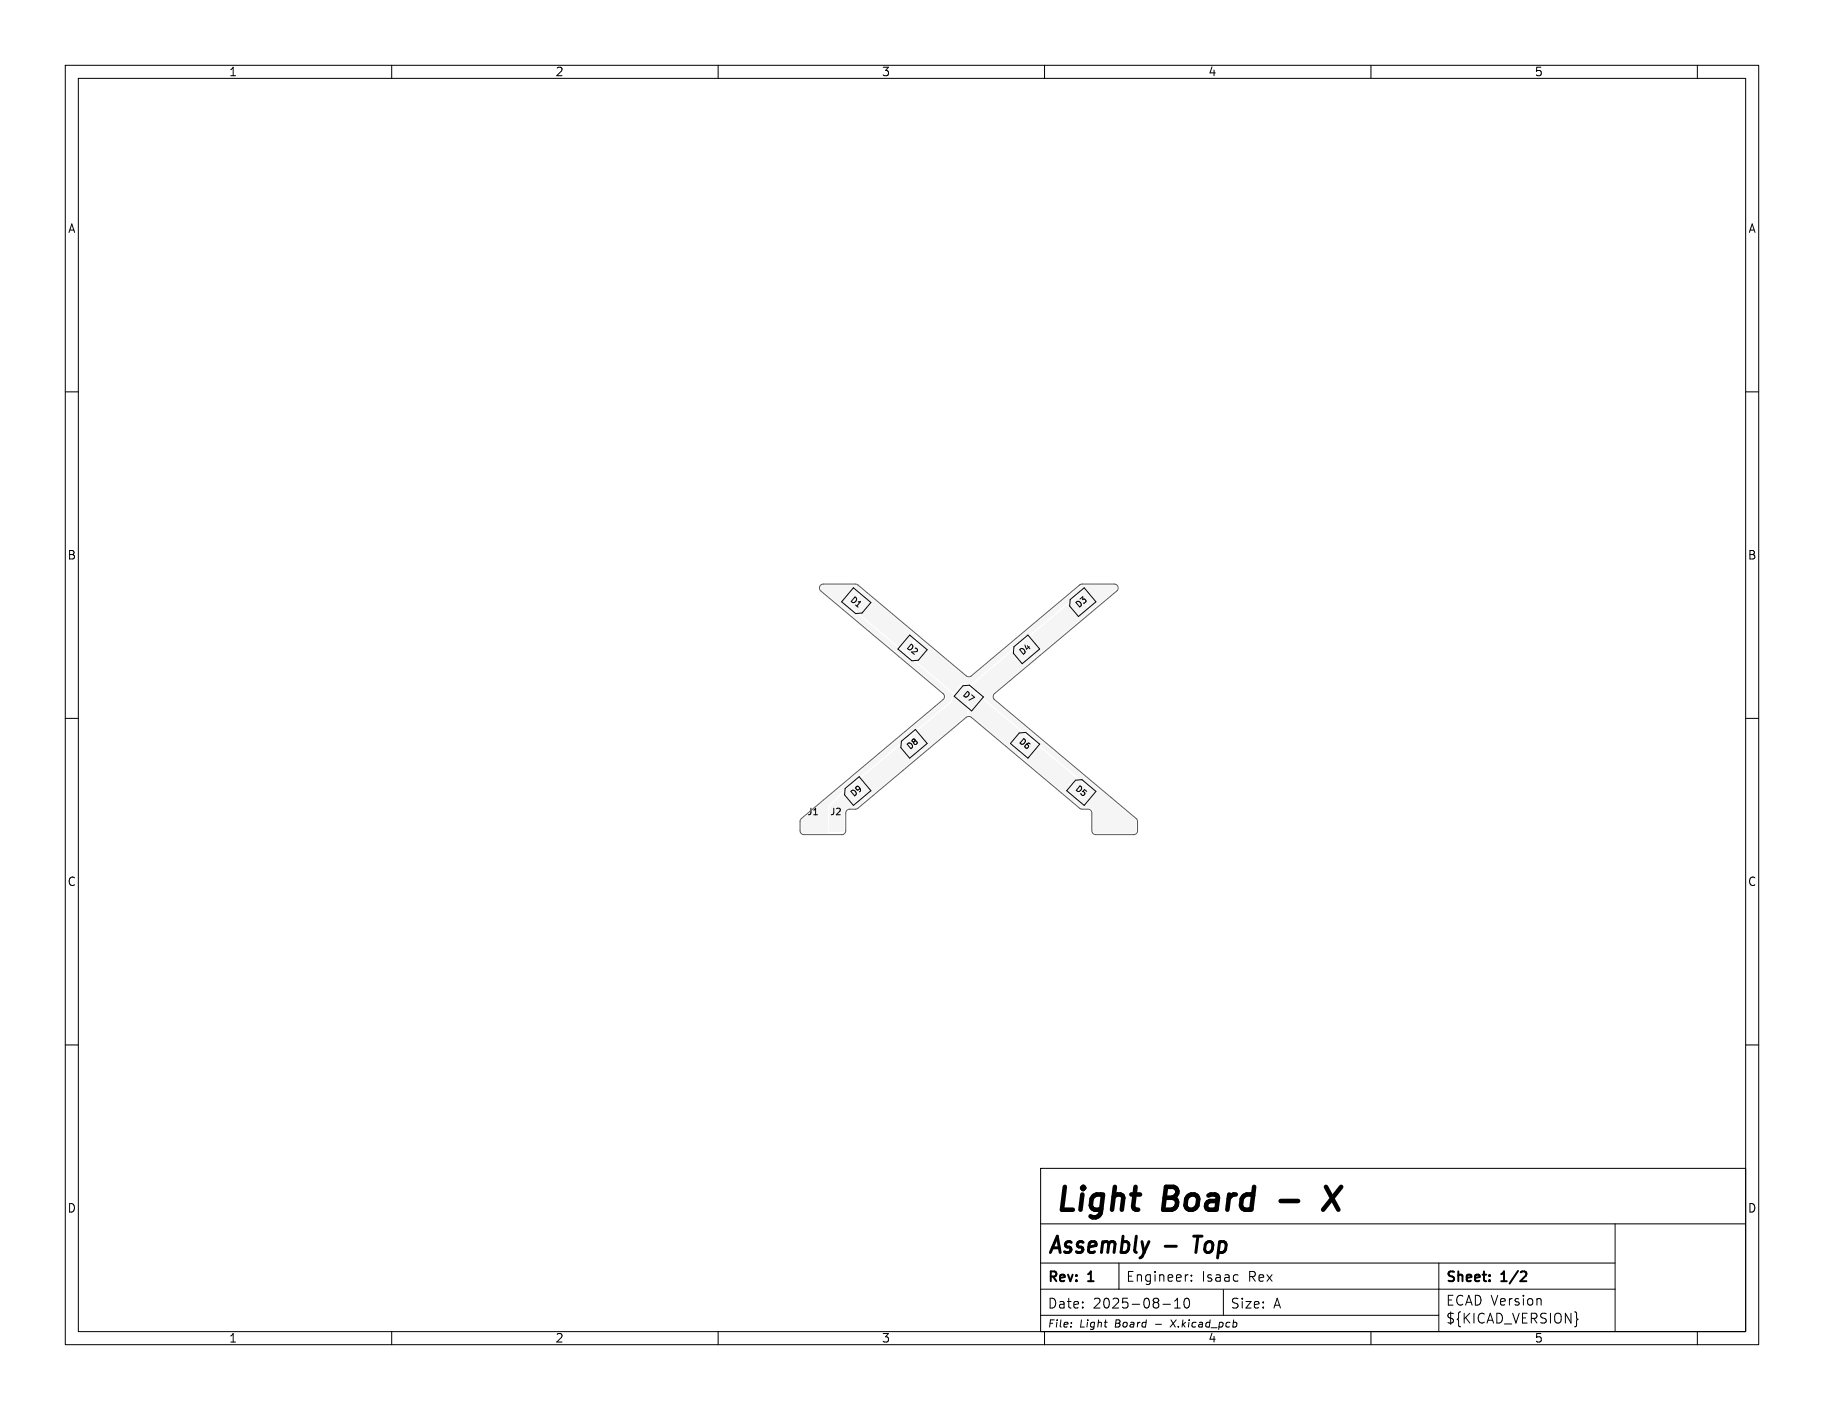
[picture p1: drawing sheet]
<svg xmlns="http://www.w3.org/2000/svg" width="279mm" height="216mm" viewBox="0 0 279 216" stroke-linecap="round" stroke-linejoin="round" font-family="sans-serif">
<g fill="#f5f5f5" stroke="#f5f5f5" stroke-width=".15">
<path d="M129.3 121.5l1.5-1.1 .2 .1 .8 1.1-.1 .2-1.4 1.2-1-1.1-.1-.2z"/>
<path d="M131.4 119.8l.5-.5h.2l1 1.1v.2l-.6 .6h-.2l-1-1.2z"/>
<path d="M127 125.3h2v2h-2z"/>
<path d="M164.6 119.4l.1-.1 .2 .1 1.4 1.1-.1 .3-.9 1h-.3l-1.3-1.1v-.3z"/>
<path d="M166.8 121.1h.2l.6 .5v.2l-.9 1.1-.2 .1-.7-.5v-.2z"/>
<path d="M140 98.8l.2-.1 .2 .1 1.3 1.1v.3l-.9 1h-.3l-1.4-1.1 .1-.3z"/>
<path d="M138.8 97.6h.2l.6 .5v.2l-.9 1.2h-.2l-.7-.5v-.2z"/>
<path d="M147.3 104.9l.2-.1 .2 .1 1.3 1.1v.3l-.9 1.1-.3-.1-1.3-1.1v-.3z"/>
<path d="M149.5 106.6h.3l.5 .5 .1 .2-1 1.2h-.2l-.6-.5-.1-.2z"/>
<path d="M155.2 99.8l1.4-1.1 .2 .1 .9 1.2-1.4 1.2-.2 .1-1-1.1v-.2z"/>
<path d="M157.2 98.1l.6-.5h.2l1 1.1v.2l-.6 .6h-.2l-1-1.2z"/>
<path d="M163.8 92.6l1.4-1.1 .2 .1 .9 1.1-.1 .2-1.5 1.1-1-1v-.2z"/>
<path d="M165.8 90.9l.6-.5 .2-.1 1 1.2v.2l-.6 .5-.2 .1-1-1.2z"/>
<path d="M131.4 91.6l.2-.1h.2l1.3 1.2v.3l-.9 1h-.3l-1.4-1.2 .1-.3z"/>
<path d="M130.1 90.4h.3l.6 .5v.1l-1 1.2-.1 .1-.7-.6v-.1z"/>
<path d="M123.5 125.3h2v2h-2z"/>
<path d="M155.9 112.2l.2-.1h.2l1.4 1.2-.1 .3-.9 1h-.3l-1.3-1.2v-.3z"/>
<path d="M158.1 113.9h.3l.6 .5v.1l-1 1.2-.1 .1-.7-.6v-.1z"/>
<path d="M137.9 114.3l1.5-1.1 .2 .1 .8 1.1-.1 .2-1.4 1.1-1-1-.1-.2z"/>
<path d="M140 112.6l.6-.5 .1-.1 1 1.2 .1 .2-.7 .5-.1 .1-1-1.2z"/>
</g>
<g fill="#f5f5f5">
<path d="M125.8 89.7l.3-.1h4.9l.3 .1 .7 .7-1.8 2.2v.4l8.1 6.8a.41 .41 0 0 1 .5 .5l7.2 6-.5 1.1-14.9 12.6-.5 .2-3.2 3.2-.1 .2 .1 4-4-.1-.1-.3v-1.4l.1-.3 21.7-18.2 .3-.6-.1-.3-.2-.4-18.7-15.7-.2-.3z"/>
<path d="M139.5 112.7l6.2-5.1a6.8 6.8 0 0 1 1.9-2.9l1.6 1.3-1 1.3-.1 2.2-6.7 5.6-1.9-2.2z"/>
<path d="M140.8 97.9l.2-.1 6.9 5.8 .3 .2h.4l17-14.1 5.1-.1a.4 .4 0 0 1 .4 .3 .4 .4 0 0 1-.2 .4l-3.6 3.1-1.9-2.2-.3-.1-.2 .1-16.4 13.8h-.2l-.5-.5-.3 .1-.3 .2-1 1.3-7.2-6z"/>
<path d="M127.1 123.5l3.2-3.2h.3l1.8 1.7v.6l-1.2 1.1h-1a.8 .8 0 0 0-.9 .7v3h-2.2l-.1-.2z"/>
<path d="M132.2 90.6h.1l8.1 6.7v.2l-1.8 2.1-.2 .1-8-6.8v-.1z"/>
<path d="M156.8 98.3l8.2-7h.2l1.8 2.2v.1l-8.3 7h-.1l-1.8-2.2z"/>
<path d="M130.9 120l8.3-7h.2l1.8 2.2-.1 .1-8.3 7h-.2l-.1-.5-1.6-1.6z"/>
<path d="M158 113.5h.1l8.3 6.9v.2l-1.8 2.1h-.1l-8.3-6.9v-.2z"/>
<path d="M148.7 105.1l7.7-6.5h.2l1.8 2.2-6.2 5.3-.3 .5 .2 .5 21.8 18.4 .1 .3v1.4a.41 .41 0 0 1-.4 .4h-5.9l-.2-.4v-2.8a.8 .8 0 0 0-.9-.7h-1l-.8-.7 1.8-2.3v-.3l-.1-.2-17.1-14.2-.7-.7z"/>
<path d="M149.3 106.2h.2l8.3 7v.1l-1.8 2.2h-.2l-6.9-5.8-.5-.3v-2z"/>
</g>
<g fill="none" stroke="#000" stroke-width=".15">
<path d="M10 10h259.4v195.9h-259.4zM12 12h255.4v191.9h-255.4zM60 10v2M110 10v2M160 10v2M210 10v2M260 10v2M10 60h2M267.4 60h2M130.7 90l2.7 2.3-1.3 1.6-1 .1-2.2-1.8zM139.3 97.2l2.7 2.3-1.3 1.6-1 .1-2.2-1.8zM155.3 99l2.2-1.8 1.8 2.2-2.7 2.2-1.4-1.6z"/>
<path d="M163.9 91.8l2.2-1.8 1.8 2.2-2.7 2.2-1.4-1.6zM10 110h2M138.1 113.5l2.1-1.8 1.8 2.1-2.7 2.3-1.3-1.6zM147.5 105l1-.1 2.1 1.8-1.8 2.2-2.6-2.3zM156.1 112.2l1-.1 2.2 1.8-1.8 2.2-2.7-2.3zM164.7 119.5l1-.1 2.2 1.8-1.8 2.1-2.7-2.2zM267.4 110h2M129.5 120.7l2.1-1.8 1.8 2.2-2.7 2.2-1.3-1.6zM10 160h2M159.4 178.9h108v25h-108zM267.4 160h2M159.4 197.4h88"/>
<path d="M159.4 193.4h88M159.4 187.4h108M171.4 193.4v4M178.1 199.7h1.2M179.9 199.2l.5-.4v1.5M181.5 198.9l.4-.1a.94 .94 0 0 1 0 1.5h-.2a.91 .91 0 0 1-.2-1.4zM181.9 195.2h.1M182.5 196v.2M182.5 195.3v.1M187.4 197.5v3.9M220.4 193.4v10.5M236 198.9l.1 .9"/>
<path d="M247.4 187.4v16.5M60 203.9v2M110 203.9v2M159.4 201.4h61M160 203.9v2M164.1 202.5v.1M179.9 200.3h.9M180.2 202.1l-1 1.1M210 203.9v2M241.5 201.8l.2 .2-.2 .2M260 203.9v2"/>
</g>
<path d="M233.5 194.7h.2a.41 .41 0 0 1 0 .6l-.8 .9h.9" fill="none" stroke="#000" stroke-width=".3"/>
<path d="M178.5 190.8h1.7M182.9 189.3h1.2" fill="none" stroke="#000" stroke-width=".45"/>
<path d="M196.2 183.9h2.6M203.1 181.7l1.9 3.5M205.4 181.7l-2.7 3.5" fill="none" stroke="#000" stroke-width=".7"/>
<path d="M125.7 89.6l.4-.2 5.2 .1 16.7 14 .4 .1 .4-.1 16.6-14 .4-.1h4.9a.6 .6 0 0 1 .6 .5 .6 .6 0 0 1-.2 .6l-18.8 15.7-.2 .5 .2 .4 21.8 18.3 .1 .3 .1 1.5a.6 .6 0 0 1-.6 .6h-5.9a.6 .6 0 0 1-.6-.6v-2.8a.6 .6 0 0 0-.6-.5h-.9l-.3-.1-16.6-14-.4-.1-.4 .1-16.6 14-.3 .1h-.9a.6 .6 0 0 0-.6 .6l-.1 2.8a.6 .6 0 0 1-.5 .5h-5.9a.6 .6 0 0 1-.6-.6l.1-1.5 .1-.3 21.8-18.3 .2-.4-.2-.5-18.8-15.7a.6 .6 0 0 1 0-.9z" fill="none" stroke="#575757" stroke-width=".15"/>
<g font-size="4.9">
<text x="161.4" y="186.4">Light</text>
<text x="178.3" y="186.4">Board</text>
</g>
<g font-size="3.5">
<text x="160.4" y="192.6">Assembly</text>
<text x="183.8" y="192.6">Top</text>
</g>
<g font-size="2.1">
<text x="160.4" y="196.7">Rev:</text>
<text x="166.8" y="196.7">1</text>
<text x="172.4" y="196.5">Engineer:</text>
<text x="184.1" y="196.5">Isaac</text>
<text x="191.3" y="196.5">Rex</text>
<text x="221.4" y="196.7">Sheet:</text>
<text x="230.1" y="196.7">1/2</text>
<text x="160.4" y="200.6">Date:</text>
<text x="167.4" y="200.6">2025-08-10</text>
<text x="188.4" y="200.6">Size:</text>
<text x="195" y="200.6">A</text>
<text x="221.4" y="200.1">ECAD Version</text>
<text x="221.4" y="202.9">${KICAD_VERSION}</text>
</g>
<g font-size="1.8">
<text x="35" y="11.9">1</text>
<text x="85" y="11.9">2</text>
<text x="135" y="11.9">3</text>
<text x="185" y="11.9">4</text>
<text x="235" y="11.9">5</text>
<text x="10.3" y="35.9">A</text>
<text x="267.7" y="35.9">A</text>
<text x="10.3" y="85.9">B</text>
<text x="267.7" y="85.9">B</text>
<text x="10.3" y="135.9">C</text>
<text x="267.7" y="135.9">C</text>
<text x="10.3" y="185.9">D</text>
<text x="267.7" y="185.9">D</text>
<text x="35" y="205.8">1</text>
<text x="85" y="205.8">2</text>
<text x="135" y="205.8">3</text>
<text x="185" y="205.8">4</text>
<text x="235" y="205.8">5</text>
</g>
<g font-size="1.5">
<text x="160.4" y="203.5">File:</text>
<text x="165.4" y="203.5">Light</text>
<text x="170.9" y="203.5">Board</text>
<text x="177.2" y="203.5">-</text>
<text x="179.8" y="203.5">X.kicad_pcb</text>
</g>
<g font-size="1.4">
<text x="123.6" y="125">J1</text>
<text x="127.1" y="125">J2</text>
</g>
<g font-size="1.3">
<text x="130" y="92.1" transform="rotate(40 130 92.1)">D1</text>
<text x="165.3" y="93.3" transform="rotate(-40 165.3 93.3)">D3</text>
<text x="138.6" y="99.3" transform="rotate(40 138.6 99.3)">D2</text>
<text x="156.7" y="100.6" transform="rotate(-40 156.7 100.6)">D4</text>
<text x="147.2" y="106.5" transform="rotate(40 147.2 106.5)">D7</text>
<text x="155.8" y="113.8" transform="rotate(40 155.8 113.8)">D6</text>
<text x="139.4" y="115" transform="rotate(-40 139.4 115)">D8</text>
<text x="130.8" y="122.3" transform="rotate(-40 130.8 122.3)">D9</text>
<text x="164.5" y="121" transform="rotate(40 164.5 121)">D5</text>
</g>
</svg>
